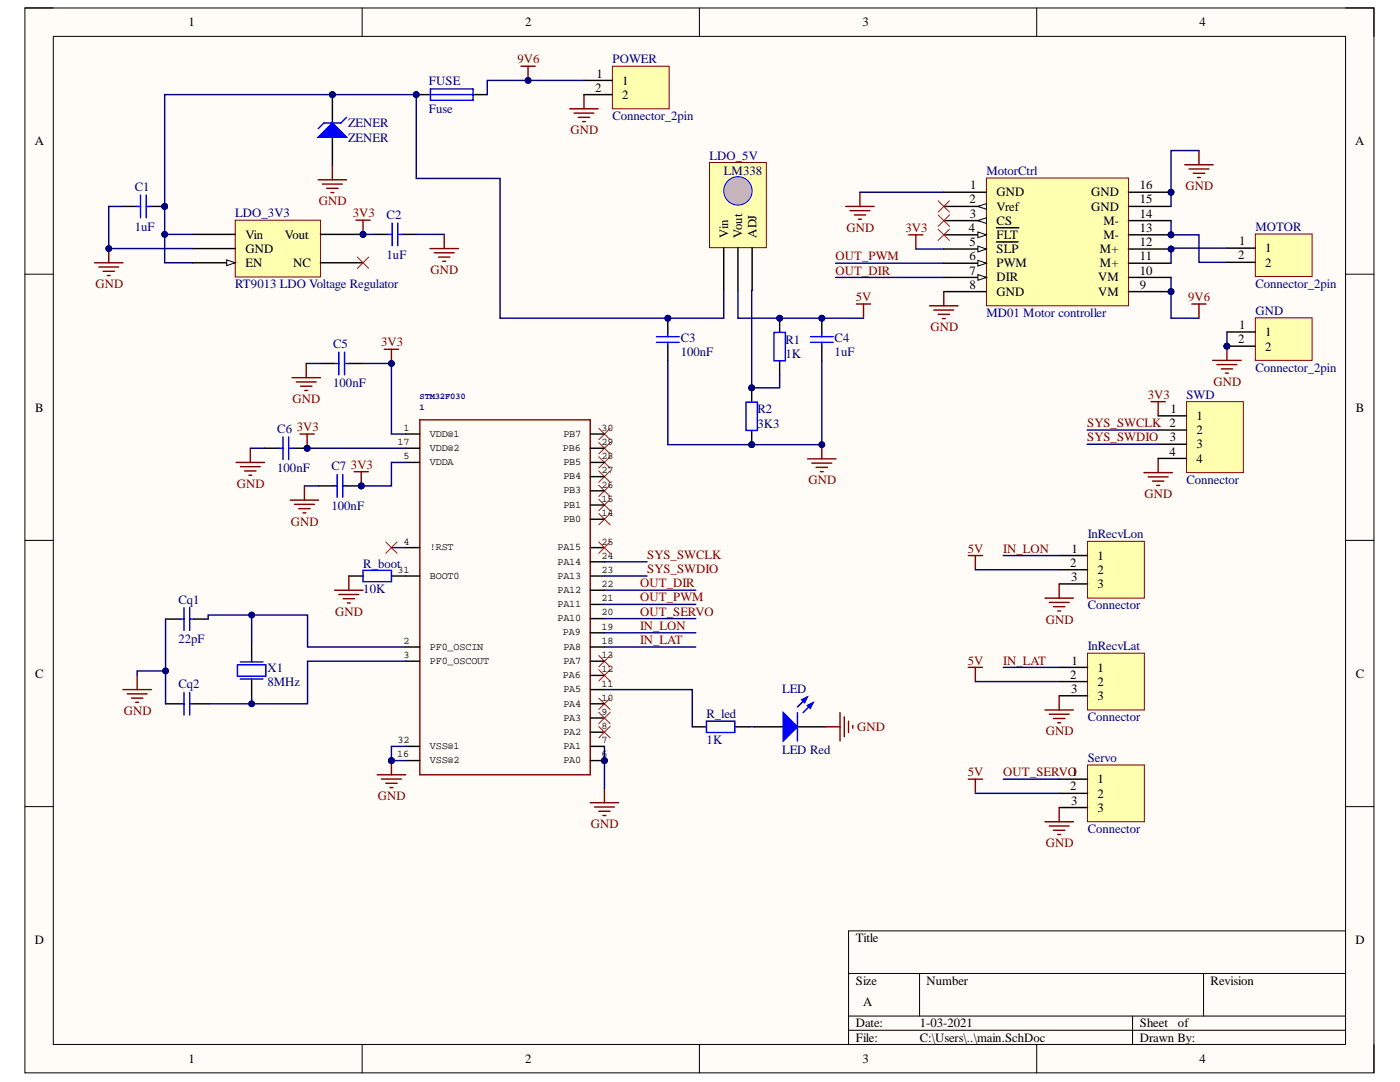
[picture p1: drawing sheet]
# Altium project control-panel.PrjPcb
1 sheet, 28 parts. Net scope: global (net labels, ports and power ports of the same name join across sheets).
Board file: main.PcbDoc

## Sheet main.SchDoc
size A

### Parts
1  STM32F030  [TQFP32-08]
C1  1uF  [FP_0805_CAP_085]
C2  1uF  [FP_0805_CAP_085]
C3  100nF  [FP_0805_CAP_085]
C4  1uF  [FP_0805_CAP_085]
C5  100nF  [FP_0805_CAP_085]
C6  100nF  [FP_0805_CAP_085]
C7  100nF  [FP_0805_CAP_085]
Cq1  22pF  [FP_0805_CAP_085]
Cq2  (no value)  [FP_0805_CAP_085]
FUSE  Fuse  [FP_1812_MULTIFUSE]
GND  Connector_2pin  [PT_2-5]
InRecvLat  Connector  [FP_CONN3_TUSKE_254MM]
InRecvLon  Connector  [FP_CONN3_TUSKE_254MM]
LDO_3V3  RT9013 LDO Voltage Regulator  [RT9013_SOT23]
LDO_5V  LM338  [LM338]
LED  LED Red  [FP_0805_LED_RED]
MOTOR  Connector_2pin  [PT_2-5]
MotorCtrl  MD01 Motor controller  [MD01]
POWER  Connector_2pin  [PT_2-5]
R1  1K  [FP_0805_RES]
R2  3K3  [FP_0805_RES]
R_boot  10K  [FP_0805_RES]
R_led  1K  [FP_0805_RES]
Servo  Connector  [FP_CONN3_TUSKE_254MM]
SWD  Connector  [FP_CONN4_TUSKE_254MM]
X1  8MHz  [FP_CRYSTAL_HC49_SMD]
ZENER  ZENER  [FP_SMA]

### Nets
3V3: 1.1(VDD@1) 1.5(VDDA) 1.17(VDD@2) C2.1 C5.2 C6.2 C7.2 LDO_3V3.Vout MotorCtrl.5(~{SLP}) SWD.1
5V: C4.2 InRecvLat.2 InRecvLon.2 LDO_5V.Vout R1.1 Servo.2
9V6: FUSE.2 MotorCtrl.9(VM) MotorCtrl.10(VM) POWER.1
GND: 1.6(PA0) 1.7(PA1) 1.16(VSS@2) 1.32(VSS@1) C1.1 C2.2 C3.1 C4.1 C5.1 C6.1 C7.1 Cq1.1 Cq2.1 GND.1 GND.2 InRecvLat.3 InRecvLon.3 LDO_3V3.GND LED.2(K) MotorCtrl.1(GND) MotorCtrl.8(GND) MotorCtrl.15(GND) MotorCtrl.16(GND) POWER.2 R2.1 R_boot.1 Servo.3 SWD.4 ZENER.1(A)
IN_LAT: 1.18(PA8) InRecvLat.1
IN_LON: 1.19(PA9) InRecvLon.1
OUT_DIR: 1.22(PA12) MotorCtrl.7(DIR)
OUT_PWM: 1.21(PA11) MotorCtrl.6(PWM)
OUT_SERVO: 1.20(PA10) Servo.1
SYS_SWCLK: 1.24(PA14) SWD.2
SYS_SWDIO: 1.23(PA13) SWD.3
Net1_2: 1.2(PF0_OSCIN) Cq1.2 X1.2
Net1_3: 1.3(PF0_OSCOUT) Cq2.2 X1.1
Net1_11: 1.11(PA5) R_led.2
Net1_31: 1.31(BOOT0) R_boot.2
NetC1_2: C1.2 C3.2 FUSE.1 LDO_3V3.EN LDO_3V3.Vin LDO_5V.Vin ZENER.2(K)
NetLDO_5V_ADJ: LDO_5V.ADJ R1.2 R2.2
NetLED_1: LED.1(A) R_led.1
NetMOTOR_1: MOTOR.1 MotorCtrl.11(M+) MotorCtrl.12(M+)
NetMOTOR_2: MOTOR.2 MotorCtrl.13(M-) MotorCtrl.14(M-)

Not connected (* = marked no-connect by the designer): 1 4(!RST)* 8(PA2)* 9(PA3)* 10(PA4)* 12(PA6)* 13(PA7)* 14(PB0)* 15(PB1)* 25(PA15)* 26(PB3)* 27(PB4)* 28(PB5)* 29(PB6)* 30(PB7)*; LDO_3V3 NC*; MotorCtrl 2(Vref)* 3(CS)* 4(~{FLT})*
